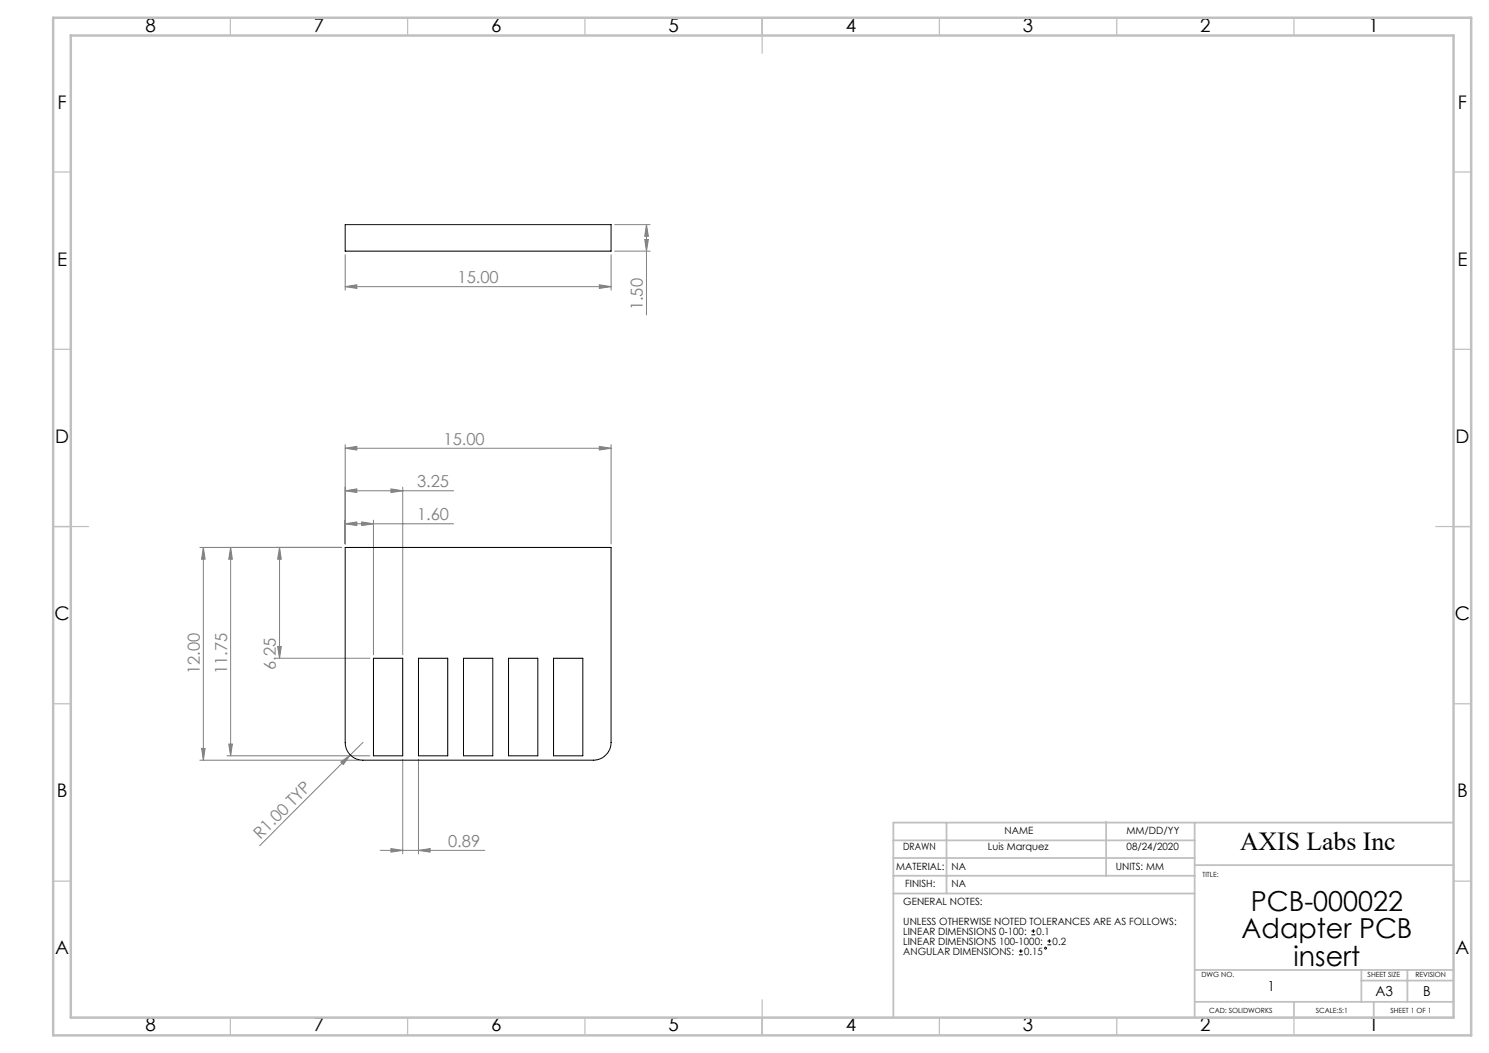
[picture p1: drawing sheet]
<svg xmlns="http://www.w3.org/2000/svg" width="420mm" height="297mm" viewBox="0 0 420 297" stroke-linecap="round" stroke-linejoin="round" font-family="sans-serif">
<g fill="none" stroke="#000" stroke-width=".28">
<path d="M287.4 269.3h1.1M287.4 268.2h1.1M287.9 267.7v1.1M290.9 263.7h1.1M290.9 262.6h1.1M291.5 262.1v1M295.5 266.5h1M295.5 265.4h1M296 264.9v1.1"/>
<circle cx="294.9" cy="267.4" r=".26"/>
</g>
<g fill="none" stroke="#808080" stroke-width=".28">
<path d="M97.4 71.9v9.9M172.4 71.9v9.9M173.4 70.8h10M173.4 63.4h10M181.9 67.6h1l-.5 3.2zM182.4 63.4v25.4M182.4 63.4l.5 3.2h-1zM97.4 80.9l3.2-.6v1zM97.4 80.9h75M169.1 80.3l3.3 .6-3.3 .4zM97.4 126.4l3.2-.5v1zM97.4 138.4l3.2-.5v1z"/>
<path d="M97.4 125.4v28M97.4 126.4h75M97.4 138.4h30.6M110.3 137.9l3.3 .5-3.3 .5zM113.6 137.4v47.3M169.1 125.9l3.3 .5-3.3 .5zM172.4 125.4v28M56.4 154.4h39.9M57.4 154.4l.5 3.3h-1zM57.4 154.4v60M65.1 154.4l.4 3.3h-1zM65.1 154.4v58.8"/>
<path d="M78.8 154.4l.5 3.3h-1zM78.8 154.4v31.3M97.4 147.7l3.2-.5v1zM97.4 147.7h30.6M102 147.2l3.3 .5-3.3 .5zM105.3 146.7v38M77.8 185.7h26.6M78.3 182.3h1l-.5 3.4zM56.4 214.4h45M56.9 211.1h1l-.5 3.3zM64 213.2h40.4M64.5 209.9h1l-.4 3.3z"/>
<path d="M96.1 214.9l2.7-2-2 2.7zM98.8 212.9l-25.6 25.6M102.4 209.4l-3.6 3.5M113.6 214.2v26.6M118 214.2v26.6M107.2 239.9h29.5M110.3 239.4l3.3 .5-3.3 .4zM118 239.9l3.3-.5v.9z"/>
</g>
<g fill="none" stroke="#c0c0c0" stroke-width=".35">
<path d="M65 5v5M115 5v5M165 5v5M215 5v10M265 5v5M315 5v5M365 5v5M15 48.5h5M410 48.5h5M15 98.5h5M410 98.5h5M15 148.5h10"/>
<path d="M405 148.5h10M15 198.5h5M410 198.5h5M15 248.5h5M410 248.5h5M65 287v5M115 287v5M165 287v5M215 282v10M265 287v5M315 287v5M365 287v5"/>
</g>
<g fill="none" stroke="#c0c0c0" stroke-width=".5">
<path d="M252 237h85M267 232v20M312 231.8v15.2M337 232v54.8M410 232h-158v55M252 252h85M252 247h85M252 242h85M337 244h73M337 273.6h73M384 273.6v9M384 276.6h26"/>
<path d="M397 273.6v9M337 282.6h73M365 282.6v4.4M387.5 282.8v4.2"/>
</g>
<path d="M15 5h400v287h-400zM20 10h390v277h-390z" fill="none" stroke="#c0c0c0" stroke-width=".7"/>
<g fill="#808080">
<path d="M96.1 214.9l2.7-2-2 2.7z"/>
<path d="M169.1 80.3l3.3 .6-3.3 .4zM97.4 80.9l3.2-.6v1z"/>
<path d="M97.4 126.4l3.2-.5v1zM169.1 125.9l3.3 .5-3.3 .5zM97.4 138.4l3.2-.5v1zM110.3 137.9l3.3 .5-3.3 .5zM97.4 147.7l3.2-.5v1zM102 147.2l3.3 .5-3.3 .5z"/>
<path d="M110.3 239.4l3.3 .5-3.3 .4zM118 239.9l3.3-.5v.9z"/>
<path d="M181.9 67.6h1l-.5 3.2zM182.4 63.4l.5 3.2h-1z"/>
<path d="M57.4 154.4l.5 3.3h-1zM56.9 211.1h1l-.5 3.3zM78.8 154.4l.5 3.3h-1zM78.3 182.3h1l-.5 3.4zM65.1 154.4l.4 3.3h-1zM64.5 209.9h1l-.4 3.3z"/>
</g>
<path d="M97.4 63.4h75v7.4h-75zM97.4 154.4h75v55a5 5 0 0 1-5 5h-65a5 5 0 0 1-5-5zM105.3 185.7h8.3v27.5h-8.3zM118 185.7h8.3v27.5h-8.3zM130.7 185.7h8.3v27.5h-8.3zM143.4 185.7h8.3v27.5h-8.3zM156.1 185.7h8.3v27.5h-8.3z" fill="none" stroke="#000" stroke-width=".28"/>
<g font-size="7.8">
<text x="352.8" y="256.9">PCB-000022</text>
<text x="350.2" y="264.6">Adapter PCB</text>
<text x="364.9" y="272.4">insert</text>
</g>
<text font-size="7.3" x="349.8" y="239.7">AXIS Labs Inc</text>
<g font-size="5.3">
<text x="41" y="8.9">8</text>
<text x="88.5" y="8.9">7</text>
<text x="138.5" y="8.9">6</text>
<text x="188.5" y="8.9">5</text>
<text x="238.5" y="8.9">4</text>
<text x="288.5" y="8.9">3</text>
<text x="338.5" y="8.9">2</text>
<text x="386" y="8.9">1</text>
<text x="16.2" y="30.7">F</text>
<text x="411.2" y="30.7">F</text>
<text x="16.1" y="74.9">E</text>
<text x="411.1" y="74.9">E</text>
<text x="15.5" y="124.9">D</text>
<text x="410.5" y="124.9">D</text>
<text x="15.4" y="174.9">C</text>
<text x="410.4" y="174.9">C</text>
<text x="16" y="224.9">B</text>
<text x="411" y="224.9">B</text>
<text x="15.5" y="269.2">A</text>
<text x="410.5" y="269.2">A</text>
<text x="41" y="290.9">8</text>
<text x="88.5" y="290.9">7</text>
<text x="138.5" y="290.9">6</text>
<text x="188.5" y="290.9">5</text>
<text x="238.5" y="290.9">4</text>
<text x="288.5" y="290.9">3</text>
<text x="338.5" y="290.9">2</text>
<text x="386" y="290.9">1</text>
</g>
<g font-size="4.7" fill="#808080">
<text x="129.1" y="79.8">15.00</text>
<text x="181.4" y="87.5" transform="rotate(-90 181.4 87.5)">1.50</text>
<text x="125.1" y="125.4">15.00</text>
<text x="117.6" y="137.4">3.25</text>
<text x="117.6" y="146.7">1.60</text>
<text x="56.4" y="190.2" transform="rotate(-90 56.4 190.2)">12.00</text>
<text x="64" y="190.2" transform="rotate(-90 64 190.2)">11.75</text>
<text x="77.8" y="188.9" transform="rotate(-90 77.8 188.9)">6.25</text>
<text x="73.4" y="236.9" transform="rotate(-45 73.4 236.9)">R1.00 TYP</text>
<text x="126.4" y="238.8">0.89</text>
</g>
<g font-size="3.9">
<text x="357.6" y="279.6">1</text>
<text x="388" y="280.8">A3</text>
<text x="401.4" y="280.9">B</text>
</g>
<g font-size="2.8">
<text x="254.8" y="239.8">DRAWN</text>
<text x="278.6" y="239.8">Luis Marquez</text>
<text x="283.3" y="235.2">NAME</text>
<text x="317.8" y="235.2">MM/DD/YY</text>
<text x="317.8" y="239.8">08/24/2020</text>
<text x="252.8" y="245.3">MATERIAL:</text>
<text x="268.4" y="245.3">NA</text>
<text x="314.7" y="245.4">UNITS: MM</text>
<text x="255.4" y="250.2">FINISH:</text>
<text x="268.4" y="250.2">NA</text>
<text x="254.8" y="255.2">GENERAL NOTES:</text>
<text x="254.8" y="260.8">UNLESS OTHERWISE NOTED TOLERANCES ARE AS FOLLOWS:</text>
<text x="254.8" y="263.6">LINEAR DIMENSIONS 0-100:</text>
<text x="292.4" y="263.6">0.1</text>
<text x="254.8" y="269.3">ANGULAR DIMENSIONS:</text>
<text x="254.8" y="266.5">LINEAR DIMENSIONS 100-1000:</text>
<text x="288.9" y="269.3">0.15</text>
<text x="296.9" y="266.5">0.2</text>
</g>
<g font-size="2">
<text x="339.2" y="247.5">TITLE:</text>
<text x="338.9" y="275.5">DWG NO.</text>
<text x="385.8" y="275.5">SHEET SIZE</text>
<text x="399.3" y="275.5">REVISION</text>
<text x="341" y="285.6">CAD: SOLIDWORKS</text>
<text x="371.1" y="285.6">SCALE:5:1</text>
<text x="392.2" y="285.6">SHEET 1 OF 1</text>
</g>
</svg>
